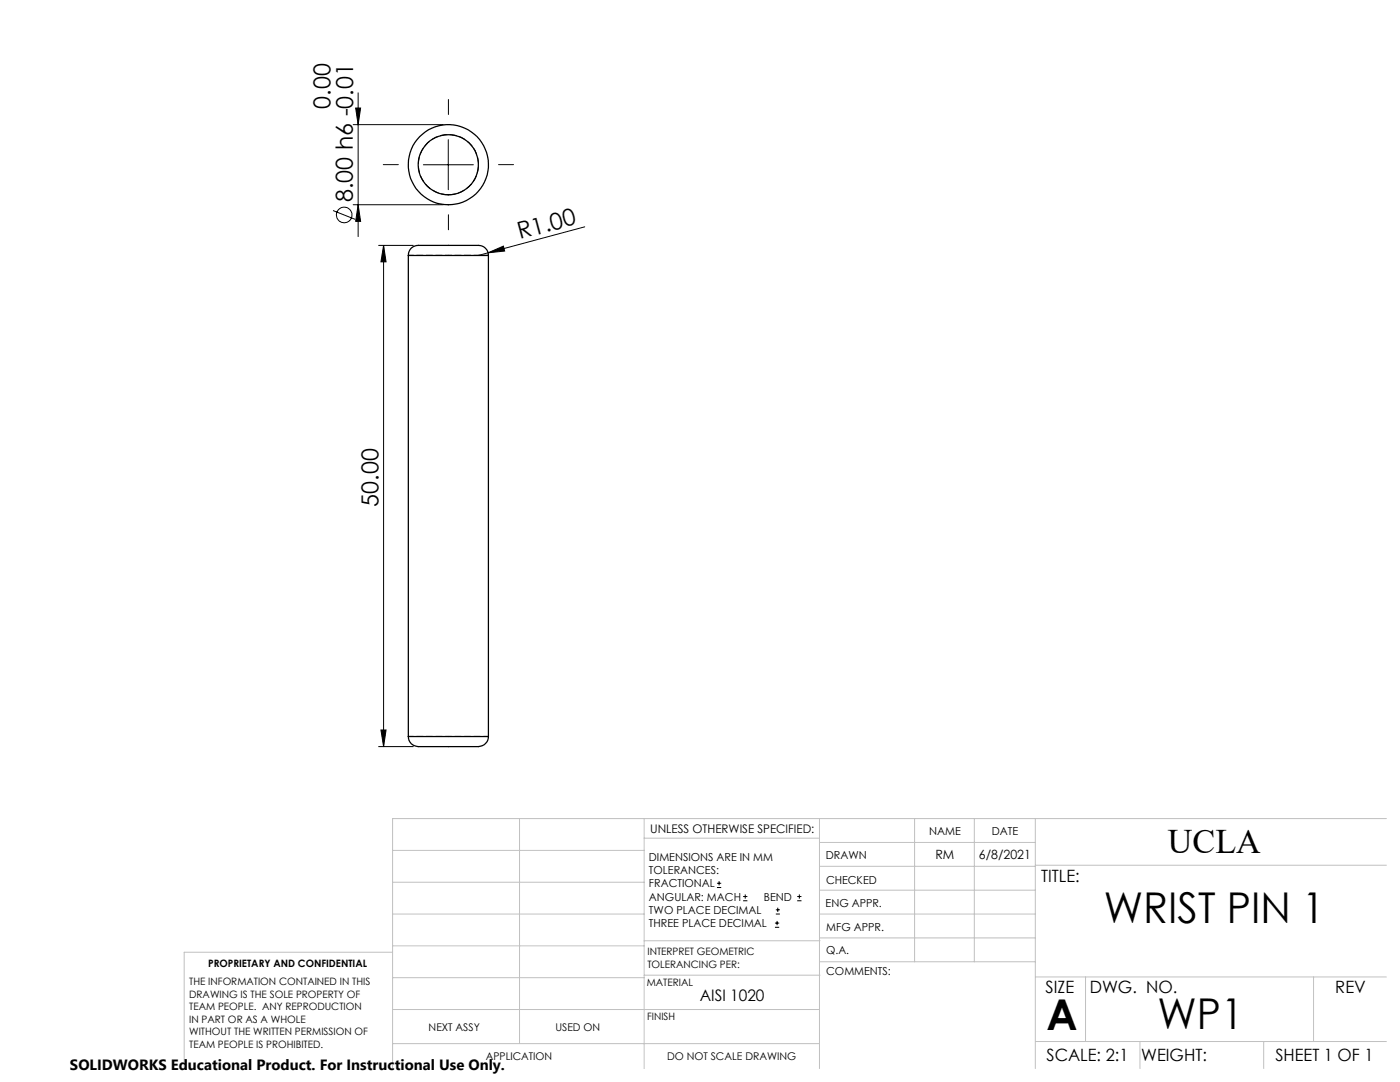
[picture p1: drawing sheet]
<svg xmlns="http://www.w3.org/2000/svg" width="279mm" height="216mm" viewBox="0 0 279 216" stroke-linecap="round" stroke-linejoin="round" font-family="sans-serif">
<g fill="none" stroke="#000" stroke-width=".2">
<path d="M71.5 18.5v28.7M70.5 24.9h18M71 21.6h1l-.5 3.3zM84.5 32.9h10M89.5 27.9v10M66.5 42l4.4 1.8M70.5 40.9h18M71.5 40.9l.5 3.3h-1zM75.6 49h6.9M76.6 49l.4 3.2h-1zM76.6 49v100M97.4 50.4l3.1-1.3 .2 1z"/>
<path d="M97.4 50.4l-1.9 .6M116.7 45.3l-19.3 5.1M75.6 149h6.9M76 145.7h1l-.4 3.3zM143.1 177.1h.8M143.1 176.2h.8M143.5 175.8v.9M148.3 179.7h.9M148.3 178.9h.9M148.7 178.5v.8M159.1 179.7h.8M159.1 178.9h.8"/>
<path d="M159.5 178.5v.8M154.7 185h.8M154.7 184.2h.8M154.8 182.4h.8M154.8 181.5h.8M155.1 183.8v.8M155.2 181.1v.9"/>
<circle cx="68.7" cy="42.9" r="1.56"/>
</g>
<path d="M79.5 32.9h-3M89.5 22.9v-3M99.5 32.9h3M89.5 42.9v3" fill="none" stroke="#000" stroke-width=".2" stroke-dasharray="15.2 1.3 1.3 1.3"/>
<g fill="none" stroke="#c0c0c0" stroke-width=".2">
<path d="M78.4 176h50.2M78.4 169.7h50.2M103.7 163.3v44.9M128.6 163.3v49.9M128.6 167.3h34.9M163.5 163.3v49.9M163.5 177.6h43.1M163.5 172.9h43.1M163.5 168.1h43.1M182.5 163.3v28.6M194.5 163.3v28.6M206.6 163.3v49.9"/>
<path d="M206.6 172.6h70.1M276.7 163.3h-198.3v49.9M78.4 195.1h50.2M78.4 188.7h50.2M78.4 182.4h50.2M78.4 190h-41.6v23.2M128.6 194.6h35.1M128.6 187.7h35.1M163.5 182.4h43.1M163.5 187.1h43.1M163.7 191.9h42.9M206.6 194.9h70.1"/>
<path d="M216.6 194.9v12.9M262.1 194.9v12.9M78.4 208.2h85.1M78.4 201.4h85.1M206.6 207.8h70.1M227.5 207.8v5.4M252.2 207.8v5.4"/>
</g>
<g fill="#000">
<path d="M97.4 50.4l3.1-1.3 .2 1z"/>
<path d="M76.6 49l.4 3.2h-1zM76 145.7h1l-.4 3.3zM71 21.6h1l-.5 3.3zM71.5 40.9l.5 3.3h-1z"/>
</g>
<g fill="none" stroke="#000" stroke-width=".25">
<path d="M81.5 51a2.16 2.16 0 0 1 2.7-2h10.6a2.16 2.16 0 0 1 2.7 2M81.5 51h16M81.5 51v96M97.5 51v96M81.5 147a2.22 2.22 0 0 0 2.7 2h10.2a2.57 2.57 0 0 0 3-1.6l.1-.4M81.5 147h16"/>
<circle cx="89.5" cy="32.9" r="8"/>
<circle cx="89.5" cy="32.9" r="6"/>
</g>
<path d="M81.5 50.9h16M97.5 146.9h-16" fill="none" stroke="#000" stroke-width=".2" stroke-dasharray="1.3 .6" stroke-dashoffset=".3"/>
<path d="M89.5 38.9a6 6 0 0 1-5.3-8.9 6 6 0 0 1 10.3-.5 6 6 0 0 1-4.4 9.3l-.6 .1" fill="none" stroke="#000" stroke-width=".2" stroke-dasharray="1.3 .6" stroke-dashoffset="-.1"/>
<g font-size="8.5">
<text x="220.3" y="184.2">WRIST PIN 1</text>
<text x="208.9" y="205.5">A</text>
<text x="231" y="205.4">WP1</text>
</g>
<text font-size="6.9" x="233.1" y="170.1">UCLA</text>
<g font-size="4.7">
<text x="66" y="21.7" transform="rotate(-90 66 21.7)">0.00</text>
<text x="70.4" y="40.3" transform="rotate(-90 70.4 40.3)">8.00 h6 -0.01</text>
<text x="103.7" y="47.7" transform="rotate(-15 103.7 47.7)">R1.00</text>
<text x="75.6" y="101.1" transform="rotate(-90 75.6 101.1)">50.00</text>
</g>
<g font-size="3.4">
<text x="207.8" y="176">TITLE:</text>
<text x="208.7" y="198.1">SIZE</text>
<text x="217.5" y="198.1">DWG. NO.</text>
<text x="266.5" y="198.2">REV</text>
<text x="208.8" y="211.7">SCALE: 2:1</text>
<text x="227.7" y="211.8">WEIGHT:</text>
<text x="254.5" y="211.7">SHEET 1 OF 1</text>
</g>
<text font-size="3.2" x="139.7" y="199.8">AISI 1020</text>
<text font-size="3" x="14" y="213.5">SOLIDWORKS Educational Product. For Instructional Use Only.</text>
<g font-size="2.5">
<text x="186.7" y="171.3">RM</text>
<text x="195.4" y="171.4">6/8/2021</text>
</g>
<text font-size="2.4" x="129.8" y="166.2">UNLESS OTHERWISE SPECIFIED:</text>
<g font-size="2.2">
<text x="185.4" y="166.6">NAME</text>
<text x="197.9" y="166.7">DATE</text>
<text x="129.5" y="171.8">DIMENSIONS ARE IN MM</text>
<text x="164.8" y="171.4">DRAWN</text>
<text x="129.5" y="174.4">TOLERANCES:</text>
<text x="129.5" y="177.1">FRACTIONAL</text>
<text x="129.5" y="179.7">ANGULAR: MACH</text>
<text x="152.5" y="179.7">BEND</text>
<text x="164.9" y="176.3">CHECKED</text>
<text x="129.5" y="182.4">TWO PLACE DECIMAL</text>
<text x="129.5" y="185">THREE PLACE DECIMAL</text>
<text x="164.8" y="181">ENG APPR.</text>
<text x="164.9" y="185.7">MFG APPR.</text>
<text x="164.9" y="190.4">Q.A.</text>
<text x="164.9" y="194.6">COMMENTS:</text>
</g>
<g font-size="2.1">
<text x="85.5" y="205.7">NEXT ASSY</text>
<text x="110.9" y="205.7">USED ON</text>
<text x="96.9" y="211.5">APPLICATION</text>
<text x="133.1" y="211.6">DO NOT SCALE DRAWING</text>
</g>
<g font-size="2">
<text x="129.2" y="190.6">INTERPRET GEOMETRIC</text>
<text x="37.8" y="196.5">THE INFORMATION CONTAINED IN THIS</text>
<text x="41.5" y="192.9">PROPRIETARY AND CONFIDENTIAL</text>
<text x="129.1" y="196.7">MATERIAL</text>
<text x="129.2" y="193.1">TOLERANCING PER:</text>
<text x="37.8" y="199">DRAWING IS THE SOLE PROPERTY OF</text>
<text x="37.8" y="201.6">TEAM PEOPLE. ANY REPRODUCTION</text>
<text x="129.1" y="203.5">FINISH</text>
<text x="37.8" y="204.1">IN PART OR AS A WHOLE</text>
<text x="37.8" y="206.6">WITHOUT THE WRITTEN PERMISSION OF</text>
<text x="37.8" y="209.1">TEAM PEOPLE IS PROHIBITED.</text>
</g>
</svg>
